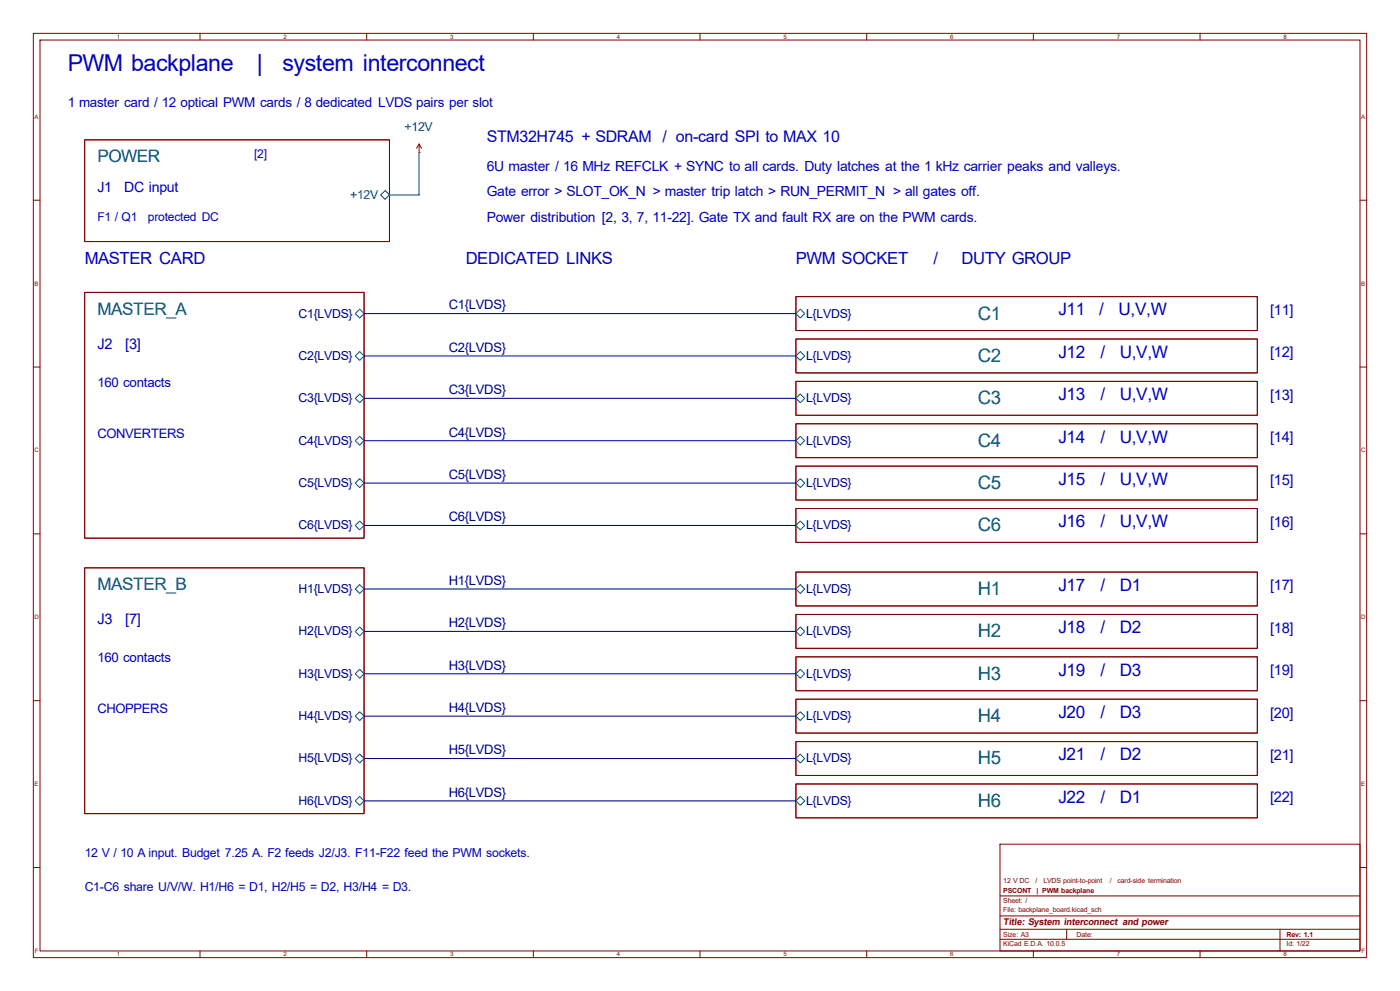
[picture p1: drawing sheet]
<svg xmlns="http://www.w3.org/2000/svg" width="420mm" height="297mm" viewBox="0 0 420 297" stroke-linecap="round" stroke-linejoin="round" font-family="sans-serif">
<g fill="none" stroke="#840000" stroke-width=".3">
<path d="M10 10h400v277h-400zM12 12h396v273h-396zM60 10v2M110 10v2M160 10v2M210 10v2M260 10v2M310 10v2M360 10v2M25.4 41.9h91.4v30.5h-91.4zM125.7 45.7h.1M125.7 43.2l-.7 1.3"/>
<path d="M125.7 43.2l.8 1.3M125.7 43.2v2.5M10 60h2M408 60h2M25.4 87.6h83.8v73.7h-83.8zM238.8 88.9h138.4v10.2h-138.4zM10 110h2M238.8 114.3h138.4v10.2h-138.4zM238.8 101.6h138.4v10.2h-138.4zM408 110h2M238.8 127h138.4v10.2h-138.4zM238.8 139.7h138.4v10.2h-138.4z"/>
<path d="M10 160h2M238.8 152.4h138.4v10.2h-138.4zM408 160h2M25.4 170.2h83.8v73.6h-83.8zM238.8 171.5h138.4v10.1h-138.4zM238.8 184.2h138.4v10.1h-138.4zM238.8 196.9h138.4v10.1h-138.4zM10 210h2M238.8 209.6h138.4v10.1h-138.4zM408 210h2M238.8 234.9h138.4v10.2h-138.4zM238.8 222.2h138.4v10.2h-138.4z"/>
<path d="M300 253h108v32h-108zM10 260h2M300 278.5h108M300 274.5h108M300 268.5h108M320 278.5v3M384 278.5v6.5M408 260h2M60 285v2M110 285v2M160 285v2M210 285v2"/>
<path d="M260 285v2M300 281.5h108M310 285v2M360 285v2"/>
</g>
<g fill="none" stroke="#006464" stroke-width=".3">
<path d="M114.2 58.4l1.3-1.3 1.3 1.3-1.3 1.3zM106.6 94l1.3-1.3 1.3 1.3-1.3 1.3zM238.8 94l1.3-1.3 1.3 1.3-1.3 1.3zM106.6 106.7l1.3-1.3 1.3 1.3-1.3 1.3zM107.9 118.1l1.3 1.3-1.3 1.3-1.3-1.3zM238.8 119.4l1.3-1.3 1.3 1.3-1.3 1.3zM238.8 106.7l1.3-1.3 1.3 1.3-1.3 1.3zM106.6 132.1l1.3-1.3 1.3 1.3-1.3 1.3zM238.8 132.1l1.3-1.3 1.3 1.3-1.3 1.3zM106.6 144.8l1.3-1.3 1.3 1.3-1.3 1.3zM106.6 157.5l1.3-1.3 1.3 1.3-1.3 1.3zM238.8 157.5l1.3-1.3 1.3 1.3-1.3 1.3z"/>
<path d="M238.8 144.8l1.3-1.3 1.3 1.3-1.3 1.3zM106.6 176.5l1.3-1.3 1.3 1.3-1.3 1.4zM238.8 176.5l1.3-1.3 1.3 1.3-1.3 1.4zM106.6 189.2l1.3-1.3 1.3 1.3-1.3 1.4zM238.8 189.2l1.3-1.3 1.3 1.3-1.3 1.4zM106.6 201.9l1.3-1.3 1.3 1.3-1.3 1.4zM106.6 214.6l1.3-1.3 1.3 1.3-1.3 1.4zM238.8 214.6l1.3-1.3 1.3 1.3-1.3 1.4zM238.8 201.9l1.3-1.3 1.3 1.3-1.3 1.4zM106.6 227.3l1.3-1.3 1.3 1.3-1.3 1.4zM238.8 227.3l1.3-1.3 1.3 1.3-1.3 1.4zM106.6 240l1.3-1.3 1.3 1.3-1.3 1.4z"/>
<path d="M238.8 240l1.3-1.3 1.3 1.3-1.3 1.4z"/>
</g>
<path d="M109.2 94h129.6M109.2 119.4h129.6M109.2 106.7h129.6M109.2 132.1h129.6M109.2 144.8h129.6M109.2 157.5h129.6M109.2 176.5h129.6M109.2 189.2h129.6M109.2 214.6h129.6M109.2 201.9h129.6M109.2 227.3h129.6M109.2 240h129.6" fill="none" stroke="#000084" stroke-width=".3"/>
<path d="M125.7 45.7v12.7h-8.9" fill="none" stroke="#009600" stroke-width=".3"/>
<g font-size="7" fill="#0000c2">
<text x="20.3" y="21.2">PWM backplane</text>
<text x="77.1" y="21.2">|</text>
<text x="84.7" y="21.2">system interconnect</text>
</g>
<g font-size="5.6" fill="#006464">
<text x="293.4" y="95.8">C1</text>
<text x="293.4" y="108.5">C2</text>
<text x="293.4" y="121.2">C3</text>
<text x="293.4" y="133.9">C4</text>
<text x="293.4" y="146.6">C5</text>
<text x="293.4" y="159.3">C6</text>
<text x="293.4" y="178.3">H1</text>
<text x="293.4" y="191">H2</text>
<text x="293.4" y="203.7">H3</text>
<text x="293.4" y="216.4">H4</text>
<text x="293.4" y="229.1">H5</text>
<text x="293.4" y="241.8">H6</text>
</g>
<g font-size="5.2" fill="#006464">
<text x="29.2" y="48.6">POWER</text>
<text x="29.2" y="94.4">MASTER_A</text>
<text x="29.2" y="176.9">MASTER_B</text>
</g>
<g font-size="5.2" fill="#0000c2">
<text x="317.5" y="94.5">J11</text>
<text x="329.8" y="94.5">/</text>
<text x="335.5" y="94.5">U,V,W</text>
<text x="317.5" y="107.2">J12</text>
<text x="330.2" y="107.2">/</text>
<text x="335.9" y="107.2">U,V,W</text>
<text x="317.5" y="119.9">J13</text>
<text x="330.2" y="119.9">/</text>
<text x="335.9" y="119.9">U,V,W</text>
<text x="317.5" y="132.6">J14</text>
<text x="330.2" y="132.6">/</text>
<text x="335.9" y="132.6">U,V,W</text>
<text x="317.5" y="145.3">J15</text>
<text x="330.2" y="145.3">/</text>
<text x="335.9" y="145.3">U,V,W</text>
<text x="317.5" y="158">J16</text>
<text x="330.2" y="158">/</text>
<text x="335.9" y="158">U,V,W</text>
<text x="317.5" y="177.1">J17</text>
<text x="330.2" y="177.1">/</text>
<text x="335.9" y="177.1">D1</text>
<text x="317.5" y="189.8">J18</text>
<text x="330.2" y="189.8">/</text>
<text x="335.9" y="189.8">D2</text>
<text x="317.5" y="202.5">J19</text>
<text x="330.2" y="202.5">/</text>
<text x="335.9" y="202.5">D3</text>
<text x="317.5" y="215.2">J20</text>
<text x="330.2" y="215.2">/</text>
<text x="335.9" y="215.2">D3</text>
<text x="317.5" y="227.9">J21</text>
<text x="330.2" y="227.9">/</text>
<text x="335.9" y="227.9">D2</text>
<text x="317.5" y="240.6">J22</text>
<text x="330.2" y="240.6">/</text>
<text x="335.9" y="240.6">D1</text>
</g>
<g font-size="5" fill="#0000c2">
<text x="25.4" y="79.3">MASTER CARD</text>
<text x="139.7" y="79.3">DEDICATED LINKS</text>
<text x="238.8" y="79.3">PWM SOCKET</text>
<text x="280.1" y="79.3">/</text>
<text x="288.5" y="79.3">DUTY GROUP</text>
</g>
<g font-size="4.8" fill="#0000c2">
<text x="146" y="42.4">STM32H745 + SDRAM</text>
<text x="198.8" y="42.4">/ on-card SPI to MAX 10</text>
</g>
<g font-size="4.4" fill="#0000c2">
<text x="381" y="94.4">[11]</text>
<text x="29.2" y="104.6">J2</text>
<text x="37.5" y="104.6">[3]</text>
<text x="381" y="107.1">[12]</text>
<text x="381" y="119.8">[13]</text>
<text x="381" y="132.5">[14]</text>
<text x="381" y="145.2">[15]</text>
<text x="381" y="157.9">[16]</text>
<text x="381" y="177">[17]</text>
<text x="29.2" y="187.1">J3</text>
<text x="37.5" y="187.1">[7]</text>
<text x="381" y="189.7">[18]</text>
<text x="381" y="202.4">[19]</text>
<text x="381" y="215.1">[20]</text>
<text x="381" y="227.8">[21]</text>
<text x="381" y="240.5">[22]</text>
</g>
<g font-size="4.2" fill="#0000c2">
<text x="146" y="51.2">6U master / 16 MHz REFCLK + SYNC to all cards. Duty latches at the 1 kHz carrier peaks and valleys.</text>
<text x="29.2" y="57.6">J1</text>
<text x="37.3" y="57.6">DC input</text>
<text x="146" y="58.8">Gate error &gt; SLOT_OK_N &gt; master trip latch &gt; RUN_PERMIT_N &gt; all gates off.</text>
<text x="146" y="66.4">Power distribution [2, 3, 7, 11-22]. Gate TX and fault RX are on the PWM cards.</text>
</g>
<g font-size="4" fill="#0000c2">
<text x="20.3" y="32.1">1 master card / 12 optical PWM cards / 8 dedicated LVDS pairs per slot</text>
<text x="29.2" y="115.9">160 contacts</text>
<text x="29.2" y="198.5">160 contacts</text>
</g>
<g font-size="3.9" fill="#000084">
<text x="134.6" y="92.7">C1{LVDS}</text>
<text x="134.6" y="105.4">C2{LVDS}</text>
<text x="134.6" y="118.1">C3{LVDS}</text>
<text x="134.6" y="130.8">C4{LVDS}</text>
<text x="134.6" y="143.5">C5{LVDS}</text>
<text x="134.6" y="156.2">C6{LVDS}</text>
<text x="134.6" y="175.3">H1{LVDS}</text>
<text x="134.6" y="188">H2{LVDS}</text>
<text x="134.6" y="200.7">H3{LVDS}</text>
<text x="134.6" y="213.4">H4{LVDS}</text>
<text x="134.6" y="226.1">H5{LVDS}</text>
<text x="134.6" y="238.8">H6{LVDS}</text>
</g>
<g font-size="3.9" fill="#0000c2">
<text x="29.2" y="131.2">CONVERTERS</text>
<text x="29.2" y="213.7">CHOPPERS</text>
</g>
<g font-size="3.7" fill="#006464">
<text x="121.4" y="39.3">+12V</text>
<text x="105" y="59.6">+12V</text>
</g>
<g font-size="3.7" fill="#000084">
<text x="89.6" y="95.2">C1{LVDS}</text>
<text x="241.8" y="95.2">L{LVDS}</text>
<text x="89.6" y="107.9">C2{LVDS}</text>
<text x="241.8" y="107.9">L{LVDS}</text>
<text x="89.6" y="120.6">C3{LVDS}</text>
<text x="241.8" y="120.6">L{LVDS}</text>
<text x="89.6" y="133.3">C4{LVDS}</text>
<text x="241.8" y="133.3">L{LVDS}</text>
<text x="89.6" y="146">C5{LVDS}</text>
<text x="241.8" y="146">L{LVDS}</text>
<text x="89.6" y="158.7">C6{LVDS}</text>
<text x="241.8" y="158.7">L{LVDS}</text>
<text x="89.6" y="177.7">H1{LVDS}</text>
<text x="241.8" y="177.7">L{LVDS}</text>
<text x="89.6" y="190.4">H2{LVDS}</text>
<text x="241.8" y="190.4">L{LVDS}</text>
<text x="89.6" y="203.1">H3{LVDS}</text>
<text x="241.8" y="203.1">L{LVDS}</text>
<text x="89.6" y="215.8">H4{LVDS}</text>
<text x="241.8" y="215.8">L{LVDS}</text>
<text x="89.6" y="228.5">H5{LVDS}</text>
<text x="241.8" y="228.5">L{LVDS}</text>
<text x="89.6" y="241.2">H6{LVDS}</text>
<text x="241.8" y="241.2">L{LVDS}</text>
</g>
<g font-size="3.7" fill="#0000c2">
<text x="25.4" y="256.9">12 V / 10 A input. Budget 7.25 A. F2 feeds J2/J3. F11-F22 feed the PWM sockets.</text>
<text x="25.4" y="267">C1-C6 share U/V/W. H1/H6 = D1, H2/H5 = D2, H3/H4 = D3.</text>
</g>
<g font-size="3.6" fill="#0000c2">
<text x="76.2" y="47.3">[2]</text>
<text x="29.2" y="66.4">F1 / Q1</text>
<text x="44.4" y="66.4">protected DC</text>
</g>
<text font-size="2.8" fill="#840000" x="301" y="277.2">Title: System interconnect and power</text>
<g font-size="2.1" fill="#840000">
<text x="301" y="267.7">PSCONT</text>
<text x="301" y="264.7">12 V DC</text>
<text x="310.7" y="264.7">/</text>
<text x="310.9" y="267.7">| PWM backplane</text>
<text x="313" y="264.7">LVDS point-to-point</text>
<text x="332.9" y="264.7">/</text>
<text x="335.2" y="264.7">card-side termination</text>
<text x="301" y="273.4">File: backplane_board.kicad_sch</text>
<text x="301" y="270.7">Sheet: /</text>
<text x="301" y="280.8">Size: A3</text>
<text x="323" y="280.8">Date:</text>
<text x="386" y="280.8">Rev: 1.1</text>
<text x="301" y="283.6">KiCad E.D.A. 10.0.5</text>
<text x="386" y="283.6">Id: 1/22</text>
</g>
<g font-size="1.8" fill="#840000">
<text x="35" y="11.6">1</text>
<text x="85" y="11.6">2</text>
<text x="135" y="11.6">3</text>
<text x="185" y="11.6">4</text>
<text x="235" y="11.6">5</text>
<text x="285" y="11.6">6</text>
<text x="335" y="11.6">7</text>
<text x="385" y="11.6">8</text>
<text x="10.4" y="35.6">A</text>
<text x="408.4" y="35.6">A</text>
<text x="10.4" y="85.6">B</text>
<text x="408.4" y="85.6">B</text>
<text x="10.3" y="135.6">C</text>
<text x="408.3" y="135.6">C</text>
<text x="10.3" y="185.6">D</text>
<text x="408.3" y="185.6">D</text>
<text x="10.4" y="235.6">E</text>
<text x="408.4" y="235.6">E</text>
<text x="10.4" y="285.6">F</text>
<text x="35" y="286.6">1</text>
<text x="85" y="286.6">2</text>
<text x="135" y="286.6">3</text>
<text x="185" y="286.6">4</text>
<text x="235" y="286.6">5</text>
<text x="285" y="286.6">6</text>
<text x="335" y="286.6">7</text>
<text x="385" y="286.6">8</text>
<text x="408.4" y="285.6">F</text>
</g>
</svg>
